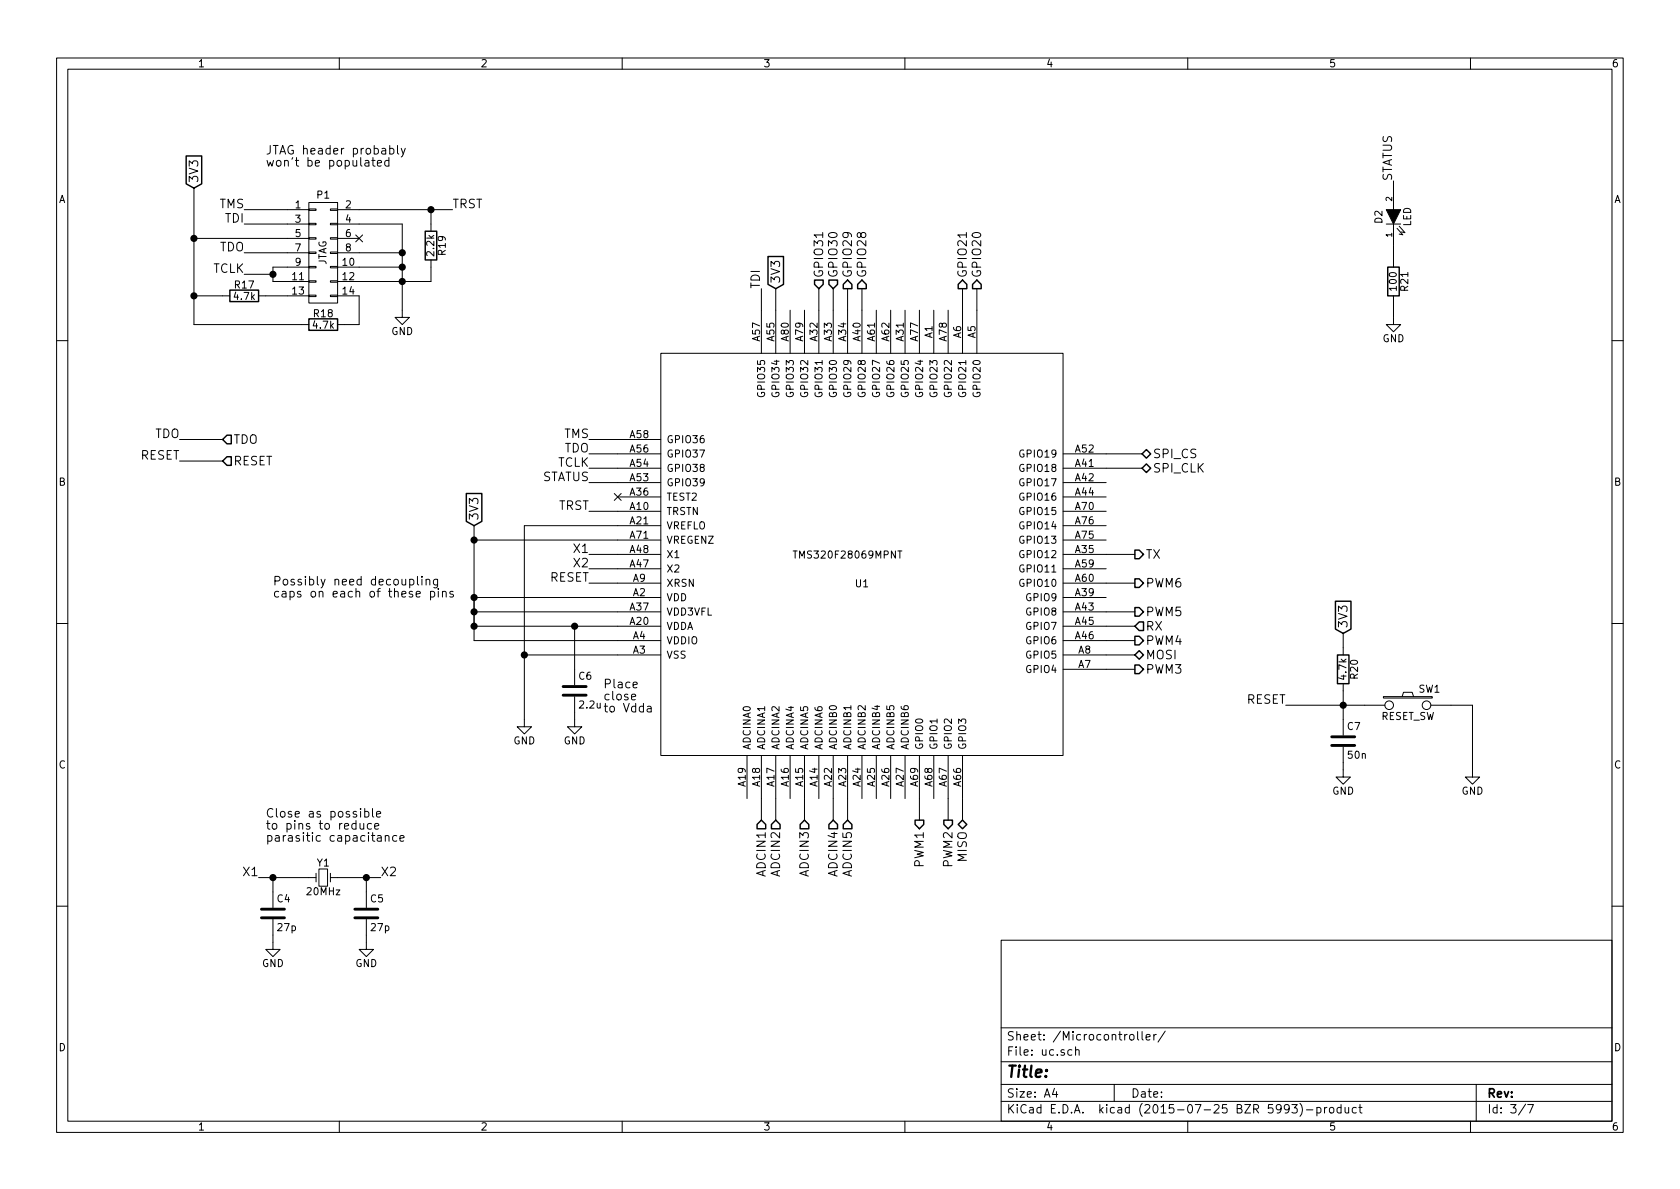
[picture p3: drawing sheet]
EESchema Schematic File Version 2
LIBS:MSCP1726XXSN
LIBS:dual-pmos
LIBS:ADG904BCPZ
LIBS:base
LIBS:NC7WZ07
LIBS:power
LIBS:device
LIBS:transistors
LIBS:conn
LIBS:linear
LIBS:regul
LIBS:74xx
LIBS:cmos4000
LIBS:adc-dac
LIBS:memory
LIBS:xilinx
LIBS:microcontrollers
LIBS:dsp
LIBS:microchip
LIBS:analog_switches
LIBS:motorola
LIBS:texas
LIBS:intel
LIBS:audio
LIBS:interface
LIBS:digital-audio
LIBS:philips
LIBS:display
LIBS:cypress
LIBS:siliconi
LIBS:opto
LIBS:atmel
LIBS:contrib
LIBS:valves
LIBS:FT230XS
LIBS:TMS320F28069MPNT
LIBS:drv8303
LIBS:AD8227ARZ
LIBS:asme-cache
EELAYER 25 0
EELAYER END
$Descr A4 11693 8268
encoding utf-8
Sheet 3 7
Title ""
Date ""
Rev ""
Comp ""
Comment1 ""
Comment2 ""
Comment3 ""
Comment4 ""
$EndDescr
$Comp
L TMS320F28069MPNT U1
U 1 1
P 6000 3850
F 0 "U1" V 5800 3850 50  0000 C CNN
F 1 "TMS320F28069MPNT" V 6000 3950 50  0000 C CNN
F 2 "MODULE" H 6000 3850 50  0001 C CNN
F 3 "DOCUMENTATION" H 6000 3850 50  0001 C CNN
	1    6000 3850
	0    -1   -1   0   
$EndComp
$Comp
L CONN_02X07 P1
U 1 1
P 2250 1750
F 0 "P1" H 2250 2150 50  0000 C CNN
F 1 "JTAG" V 2250 1750 50  0000 C CNN
F 2 "" H 2250 550 60  0000 C CNN
F 3 "" H 2250 550 60  0000 C CNN
	1    2250 1750
	1    0    0    -1  
$EndComp
Wire Wire Line
	1700 1450 2000 1450
Wire Wire Line
	2500 1450 3150 1450
Wire Wire Line
	5300 2150 5300 2000
NoConn ~ 2500 1650
NoConn ~ 4300 3450
Wire Wire Line
	4100 3350 4300 3350
Text Label 1700 1450 2    60   ~ 0
TMS
Text Label 4100 3050 2    60   ~ 0
TMS
Wire Wire Line
	4300 3050 4100 3050
Wire Wire Line
	2000 1750 1700 1750
Wire Wire Line
	4300 3150 4100 3150
Text Label 1700 1750 2    60   ~ 0
TDO
Text Label 5300 2000 1    60   ~ 0
TDI
Wire Wire Line
	2000 1550 1700 1550
Text Label 1700 1550 2    60   ~ 0
TDI
$Comp
L SW_PUSH SW1
U 1 1
P 9800 4900
F 0 "SW1" H 9950 5010 50  0000 C CNN
F 1 "RESET_SW" H 9800 4820 50  0000 C CNN
F 2 "" H 9800 4900 60  0000 C CNN
F 3 "" H 9800 4900 60  0000 C CNN
	1    9800 4900
	1    0    0    -1  
$EndComp
Wire Wire Line
	4100 3550 4300 3550
Text Label 4100 3550 2    60   ~ 0
TRST
Wire Wire Line
	2500 1550 2800 1550
Wire Wire Line
	2800 1550 2800 2150
Wire Wire Line
	2500 1950 3000 1950
Wire Wire Line
	2500 1850 2800 1850
Connection ~ 2800 1850
Wire Wire Line
	2500 1750 2800 1750
Connection ~ 2800 1750
Connection ~ 2800 1950
$Comp
L GND #PWR16
U 1 1
P 2800 2150
F 0 "#PWR16" H 2800 1900 50  0001 C CNN
F 1 "GND" H 2800 2000 50  0000 C CNN
F 2 "" H 2800 2150 60  0000 C CNN
F 3 "" H 2800 2150 60  0000 C CNN
	1    2800 2150
	1    0    0    -1  
$EndComp
Wire Wire Line
	4300 3250 4100 3250
Text Label 4100 3250 2    60   ~ 0
TCLK
Wire Wire Line
	2000 1850 1900 1850
Wire Wire Line
	1900 1850 1900 1950
Wire Wire Line
	1900 1950 2000 1950
Wire Wire Line
	1900 1900 1700 1900
Connection ~ 1900 1900
Text Label 1700 1900 2    60   ~ 0
TCLK
$Comp
L R R18
U 1 1
P 2250 2250
F 0 "R18" V 2330 2250 50  0000 C CNN
F 1 "4.7k" V 2250 2250 50  0000 C CNN
F 2 "" V 2180 2250 30  0000 C CNN
F 3 "" H 2250 2250 30  0000 C CNN
	1    2250 2250
	0    -1   -1   0   
$EndComp
$Comp
L R R17
U 1 1
P 1700 2050
F 0 "R17" V 1780 2050 50  0000 C CNN
F 1 "4.7k" V 1700 2050 50  0000 C CNN
F 2 "" V 1630 2050 30  0000 C CNN
F 3 "" H 1700 2050 30  0000 C CNN
	1    1700 2050
	0    -1   -1   0   
$EndComp
Wire Wire Line
	2500 2050 2500 2250
Wire Wire Line
	2500 2250 2400 2250
Wire Wire Line
	1350 2250 2100 2250
Wire Wire Line
	1850 2050 2000 2050
Wire Wire Line
	1350 1300 1350 2250
Wire Wire Line
	1350 1650 2000 1650
Wire Wire Line
	1550 2050 1350 2050
Connection ~ 1350 2050
Connection ~ 1350 1650
Text GLabel 1350 1300 1    60   Input ~ 0
3V3
$Comp
L R R19
U 1 1
P 3000 1700
F 0 "R19" V 3080 1700 50  0000 C CNN
F 1 "2.2k" V 3000 1700 50  0000 C CNN
F 2 "" V 2930 1700 30  0000 C CNN
F 3 "" H 3000 1700 30  0000 C CNN
	1    3000 1700
	1    0    0    -1  
$EndComp
Wire Wire Line
	3000 1450 3000 1550
Wire Wire Line
	3000 1950 3000 1850
Connection ~ 3000 1450
Text Label 3150 1450 0    60   ~ 0
TRST
Text Label 4100 3350 2    60   ~ 0
STATUS
$Comp
L LED D2
U 1 1
P 9700 1500
F 0 "D2" H 9700 1600 50  0000 C CNN
F 1 "LED" H 9700 1400 50  0000 C CNN
F 2 "" H 9700 1500 60  0000 C CNN
F 3 "" H 9700 1500 60  0000 C CNN
	1    9700 1500
	0    -1   -1   0   
$EndComp
$Comp
L R R21
U 1 1
P 9700 1950
F 0 "R21" V 9780 1950 50  0000 C CNN
F 1 "100" V 9700 1950 50  0000 C CNN
F 2 "" V 9630 1950 30  0000 C CNN
F 3 "" H 9700 1950 30  0000 C CNN
	1    9700 1950
	1    0    0    -1  
$EndComp
$Comp
L GND #PWR20
U 1 1
P 9700 2200
F 0 "#PWR20" H 9700 1950 50  0001 C CNN
F 1 "GND" H 9700 2050 50  0000 C CNN
F 2 "" H 9700 2200 60  0000 C CNN
F 3 "" H 9700 2200 60  0000 C CNN
	1    9700 2200
	1    0    0    -1  
$EndComp
Wire Wire Line
	9700 2200 9700 2100
Wire Wire Line
	9700 1800 9700 1700
Wire Wire Line
	9700 1300 9700 1250
Text Label 9700 1250 1    60   ~ 0
STATUS
Wire Wire Line
	4300 3650 3650 3650
Wire Wire Line
	3650 4550 4300 4550
Wire Wire Line
	3650 3650 3650 5000
Connection ~ 3650 4550
$Comp
L GND #PWR17
U 1 1
P 3650 5000
F 0 "#PWR17" H 3650 4750 50  0001 C CNN
F 1 "GND" H 3650 4850 50  0000 C CNN
F 2 "" H 3650 5000 60  0000 C CNN
F 3 "" H 3650 5000 60  0000 C CNN
	1    3650 5000
	1    0    0    -1  
$EndComp
Wire Wire Line
	4300 4050 4100 4050
Text Label 4100 4050 2    60   ~ 0
RESET
$Comp
L R R20
U 1 1
P 9350 4650
F 0 "R20" V 9430 4650 50  0000 C CNN
F 1 "4.7k" V 9350 4650 50  0000 C CNN
F 2 "" V 9280 4650 30  0000 C CNN
F 3 "" H 9350 4650 30  0000 C CNN
	1    9350 4650
	1    0    0    -1  
$EndComp
$Comp
L C C7
U 1 1
P 9350 5150
F 0 "C7" H 9375 5250 50  0000 L CNN
F 1 "50n" H 9375 5050 50  0000 L CNN
F 2 "" H 9388 5000 30  0000 C CNN
F 3 "" H 9350 5150 60  0000 C CNN
	1    9350 5150
	1    0    0    -1  
$EndComp
$Comp
L GND #PWR19
U 1 1
P 9350 5350
F 0 "#PWR19" H 9350 5100 50  0001 C CNN
F 1 "GND" H 9350 5200 50  0000 C CNN
F 2 "" H 9350 5350 60  0000 C CNN
F 3 "" H 9350 5350 60  0000 C CNN
	1    9350 5350
	1    0    0    -1  
$EndComp
$Comp
L GND #PWR21
U 1 1
P 10250 5350
F 0 "#PWR21" H 10250 5100 50  0001 C CNN
F 1 "GND" H 10250 5200 50  0000 C CNN
F 2 "" H 10250 5350 60  0000 C CNN
F 3 "" H 10250 5350 60  0000 C CNN
	1    10250 5350
	1    0    0    -1  
$EndComp
Wire Wire Line
	9350 4800 9350 5000
Wire Wire Line
	8950 4900 9500 4900
Connection ~ 9350 4900
Wire Wire Line
	10100 4900 10250 4900
Wire Wire Line
	10250 4900 10250 5350
Wire Wire Line
	9350 5300 9350 5350
Text Label 8950 4900 2    60   ~ 0
RESET
Wire Wire Line
	4300 3750 3300 3750
Wire Wire Line
	4300 4150 3300 4150
Wire Wire Line
	4300 4250 3300 4250
Wire Wire Line
	3300 4350 4300 4350
Wire Wire Line
	3300 4450 4300 4450
$Comp
L C C6
U 1 1
P 4000 4800
F 0 "C6" H 4025 4900 50  0000 L CNN
F 1 "2.2u" H 4025 4700 50  0000 L CNN
F 2 "" H 4038 4650 30  0000 C CNN
F 3 "" H 4000 4800 60  0000 C CNN
	1    4000 4800
	1    0    0    -1  
$EndComp
Wire Wire Line
	4000 4650 4000 4350
Connection ~ 4000 4350
$Comp
L GND #PWR18
U 1 1
P 4000 5000
F 0 "#PWR18" H 4000 4750 50  0001 C CNN
F 1 "GND" H 4000 4850 50  0000 C CNN
F 2 "" H 4000 5000 60  0000 C CNN
F 3 "" H 4000 5000 60  0000 C CNN
	1    4000 5000
	1    0    0    -1  
$EndComp
Wire Wire Line
	4000 4950 4000 5000
Wire Wire Line
	3300 3650 3300 4450
Wire Wire Line
	3300 4150 3300 4350
Connection ~ 3300 4250
Connection ~ 3300 4350
Connection ~ 3300 4150
Connection ~ 3300 3750
Text GLabel 3300 3650 1    60   Input ~ 0
3V3
Text Notes 4200 4950 0    60   ~ 0
Place \nclose\nto Vdda\n
$Comp
L Crystal_Small Y1
U 1 1
P 2250 6100
F 0 "Y1" H 2250 6200 50  0000 C CNN
F 1 "20MHz" H 2250 6000 50  0000 C CNN
F 2 "" H 2250 6100 60  0000 C CNN
F 3 "" H 2250 6100 60  0000 C CNN
	1    2250 6100
	1    0    0    -1  
$EndComp
Wire Wire Line
	2350 6100 2650 6100
Wire Wire Line
	1800 6100 2150 6100
$Comp
L C C5
U 1 1
P 2550 6350
F 0 "C5" H 2575 6450 50  0000 L CNN
F 1 "27p" H 2575 6250 50  0000 L CNN
F 2 "" H 2588 6200 30  0000 C CNN
F 3 "" H 2550 6350 60  0000 C CNN
	1    2550 6350
	1    0    0    -1  
$EndComp
$Comp
L C C4
U 1 1
P 1900 6350
F 0 "C4" H 1925 6450 50  0000 L CNN
F 1 "27p" H 1925 6250 50  0000 L CNN
F 2 "" H 1938 6200 30  0000 C CNN
F 3 "" H 1900 6350 60  0000 C CNN
	1    1900 6350
	1    0    0    -1  
$EndComp
Wire Wire Line
	4300 3950 4100 3950
Wire Wire Line
	4300 3850 4100 3850
Text Label 4100 3850 2    60   ~ 0
X1
Text Label 4100 3950 2    60   ~ 0
X2
$Comp
L GND #PWR14
U 1 1
P 1900 6550
F 0 "#PWR14" H 1900 6300 50  0001 C CNN
F 1 "GND" H 1900 6400 50  0000 C CNN
F 2 "" H 1900 6550 60  0000 C CNN
F 3 "" H 1900 6550 60  0000 C CNN
	1    1900 6550
	1    0    0    -1  
$EndComp
$Comp
L GND #PWR15
U 1 1
P 2550 6550
F 0 "#PWR15" H 2550 6300 50  0001 C CNN
F 1 "GND" H 2550 6400 50  0000 C CNN
F 2 "" H 2550 6550 60  0000 C CNN
F 3 "" H 2550 6550 60  0000 C CNN
	1    2550 6550
	1    0    0    -1  
$EndComp
Wire Wire Line
	2550 6100 2550 6200
Wire Wire Line
	1900 6100 1900 6200
Connection ~ 1900 6100
Connection ~ 2550 6100
Wire Wire Line
	1900 6500 1900 6550
Wire Wire Line
	2550 6500 2550 6550
Text Label 1800 6100 2    60   ~ 0
X1
Text Label 2650 6100 0    60   ~ 0
X2
Text GLabel 9350 4400 1    60   Input ~ 0
3V3
Wire Wire Line
	9350 4500 9350 4400
Text Notes 1850 5850 0    60   ~ 0
Close as possible\nto pins to reduce\nparasitic capacitance
Text GLabel 5400 2000 1    60   Input ~ 0
3V3
Wire Wire Line
	5400 2150 5400 2000
Text Notes 1850 1150 0    60   ~ 0
JTAG header probably\nwon't be populated
Text Label 4100 3150 2    60   ~ 0
TDO
Wire Wire Line
	7700 4350 7900 4350
Text HLabel 7900 4350 2    60   Input ~ 0
RX
Wire Wire Line
	7700 3850 7900 3850
Text HLabel 7900 3850 2    60   Output ~ 0
TX
Text Label 1250 3050 2    60   ~ 0
TDO
Text HLabel 1550 3050 2    60   Input ~ 0
TDO
Wire Wire Line
	1250 3050 1550 3050
Text Label 1250 3200 2    60   ~ 0
RESET
Text HLabel 1550 3200 2    60   Input ~ 0
RESET
Wire Wire Line
	1550 3200 1250 3200
Wire Wire Line
	5300 5550 5300 5700
Wire Wire Line
	5400 5550 5400 5700
Text HLabel 5300 5700 3    60   Input ~ 0
ADCIN1
Text HLabel 5400 5700 3    60   Input ~ 0
ADCIN2
Wire Wire Line
	6700 5550 6700 5700
Text HLabel 6700 5700 3    60   BiDi ~ 0
MISO
Wire Wire Line
	7700 4550 7900 4550
Text HLabel 7900 4550 2    60   BiDi ~ 0
MOSI
Wire Wire Line
	7700 3250 7950 3250
Text HLabel 7950 3250 2    60   BiDi ~ 0
SPI_CLK
Wire Wire Line
	7700 3150 7950 3150
Text HLabel 7950 3150 2    60   BiDi ~ 0
SPI_CS
Text HLabel 6400 5700 3    60   Output ~ 0
PWM1
Wire Wire Line
	6400 5550 6400 5700
Text HLabel 6600 5700 3    60   Output ~ 0
PWM2
Text HLabel 7900 4650 2    60   Output ~ 0
PWM3
Text HLabel 7900 4450 2    60   Output ~ 0
PWM4
Text HLabel 7900 4250 2    60   Output ~ 0
PWM5
Text HLabel 7900 4050 2    60   Output ~ 0
PWM6
Wire Wire Line
	7900 4050 7700 4050
Wire Wire Line
	7900 4250 7700 4250
Wire Wire Line
	7900 4450 7700 4450
Wire Wire Line
	7900 4650 7700 4650
Wire Wire Line
	6600 5550 6600 5700
Text HLabel 6700 2000 1    60   Output ~ 0
GPIO21
Text HLabel 6800 2000 1    60   Output ~ 0
GPIO20
Text HLabel 5800 2000 1    60   Input ~ 0
GPIO30
Text HLabel 5700 2000 1    60   Input ~ 0
GPIO31
Wire Wire Line
	6800 2000 6800 2150
Wire Wire Line
	6700 2000 6700 2150
Wire Wire Line
	5800 2000 5800 2150
Wire Wire Line
	5700 2000 5700 2150
Text HLabel 5600 5700 3    60   Input ~ 0
ADCIN3
Text HLabel 5800 5700 3    60   Input ~ 0
ADCIN4
Text HLabel 5900 5700 3    60   Input ~ 0
ADCIN5
Text HLabel 5900 2000 1    60   Output ~ 0
GPIO29
Text HLabel 6000 2000 1    60   Output ~ 0
GPIO28
Wire Wire Line
	5900 2150 5900 2000
Wire Wire Line
	6000 2000 6000 2150
Wire Wire Line
	5900 5700 5900 5550
Wire Wire Line
	5800 5700 5800 5550
Wire Wire Line
	5600 5700 5600 5550
Text Notes 1900 4150 0    60   ~ 0
Possibly need decoupling\ncaps on each of these pins
$EndSCHEMATC
